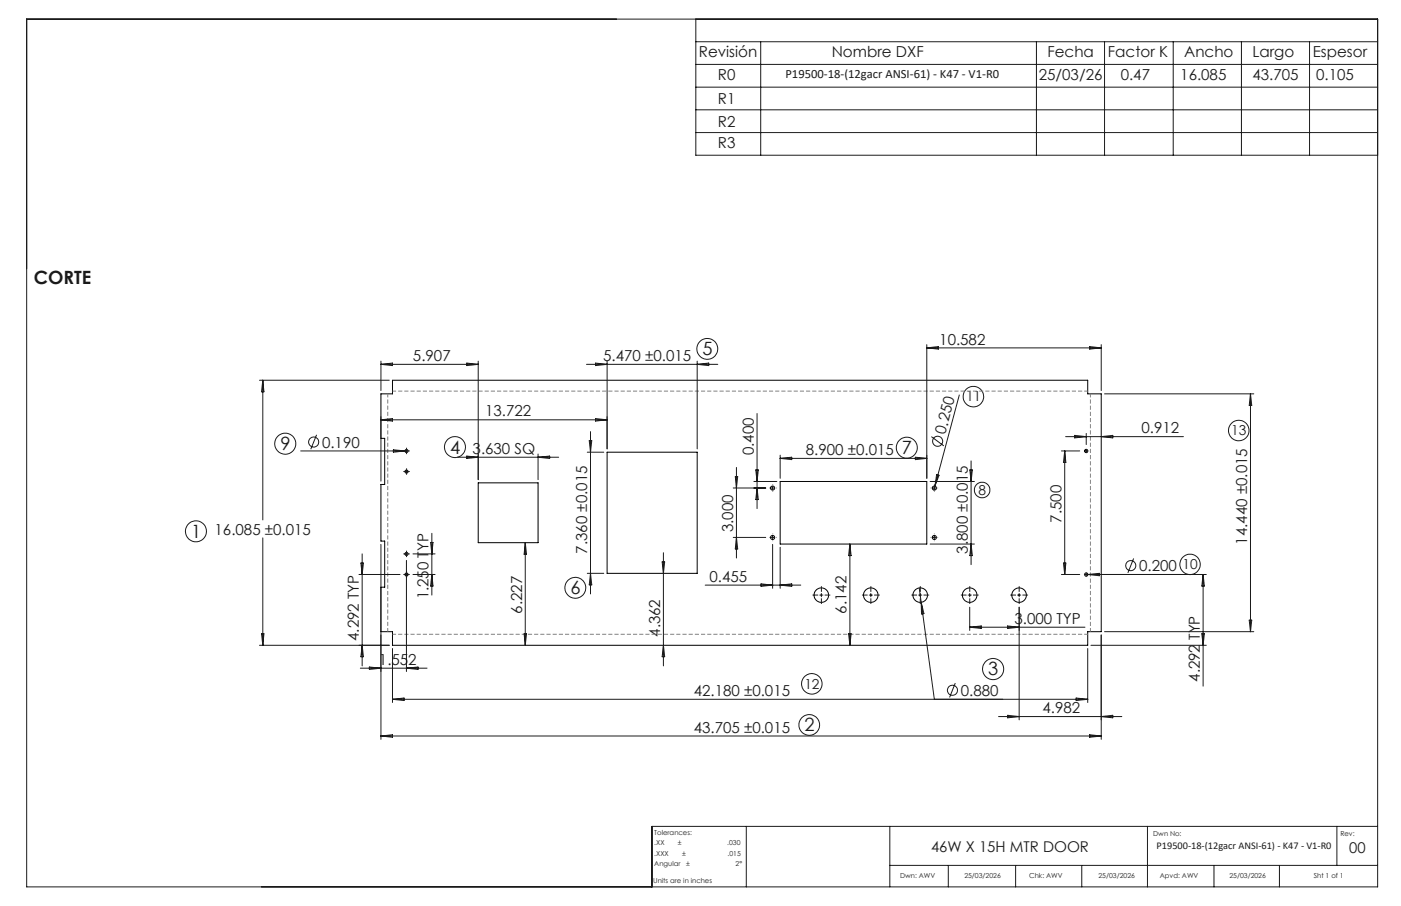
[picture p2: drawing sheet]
<svg xmlns="http://www.w3.org/2000/svg" width="432mm" height="279mm" viewBox="0 0 432 279" stroke-linecap="round" stroke-linejoin="round" font-family="sans-serif">
<g fill="none" stroke="#191924" stroke-width=".31">
<path d="M8.2 5.9h416.4v267.6h-416.4zM214.5 12.9h210.1M214.5 5.9v42h210.1M214.5 19.9h210.1M234.5 12.9v35M319.4 12.9v35M340.4 12.9v35M361.6 12.9v35M382.6 12.9v35M403.6 12.9v35M214.5 26.9h210.1M214.5 33.9h210.1"/>
<path d="M214.5 40.9h210.1M80 117.3h40M81 117.3v43M81 117.3l.4 3.5h-.8zM117.4 111.4v9M117.4 112.4l3.6-.4v.7zM117.4 112.4h30M143.9 112l3.5 .4-3.5 .3zM147.4 111.4v36.5M180.8 112.4h40.4M183.6 112l3.5 .4-3.5 .3zM187.1 111.4v27"/>
<path d="M214.9 111.4v27M214.9 112.4l3.5-.4v.7zM285.6 106.3v41.2M285.6 107.3h53.8M285.6 107.3l3.6-.4v.8zM335.8 106.9l3.6 .4-3.6 .4zM339.4 106.3v14.1M92.7 139.1h33.1M97.6 134.1l-1.8 4.4M117.4 128.5v19.9M117.4 129.5l3.6-.4v.8zM117.4 129.5h69.7"/>
<path d="M121.2 138.7l3.6 .4-3.6 .4zM125.3 138.6v1M181 139.5h5.1M181.6 135.9h.8l-.4 3.6zM182 133.1v50.1M183.6 129.1l3.5 .4-3.5 .4zM233.3 127.5v29.3M287.1 134.7l3.8 2.8M295.7 121.8l-7.6 28.1M327.1 139.1h5.7M328.2 139.1v38.1M328.2 139.1l.3 3.5h-.7z"/>
<path d="M328.4 134.7h36.3M331.2 134.3l3.6 .4-3.6 .3zM334.3 139.1h1M334.8 133.7v3.4M334.8 138.6v1M339.4 134.7l3.6-.4v.7zM340.4 121.5h46M385.4 121.5v73.3M385.4 121.5l.4 3.5h-.8zM124.8 145.4h1M125.3 144.9v1M141 141h31.2"/>
<path d="M143.9 140.7l3.5 .3-3.5 .4zM165.8 140v7.9M165.8 141l3.6-.3v.7zM226 150.5h10M226.6 147h.8l-.4 3.5zM227 144.1v28M232.3 148.5h7.1M232.9 144.9h.8l-.4 3.6zM233.3 150.5l.4 3.6h-.8zM237.6 150.5h1M238.1 150v1M240.5 140.4v7.1"/>
<path d="M240.5 141.4l3.5-.4v.7zM240.5 141.4h45.1M282.1 141l3.5 .4-3.5 .3zM286.7 148.5h13.6M287.5 150.5h1M288 150v1M288.1 149.9l-.3 1.2M288.7 146.4l.7 .2-1.3 3.3zM298.9 144.9h.8l-.4 3.6zM299.3 142.1v32M81 165.9v33.1M110.6 177.2h12.7"/>
<path d="M111.2 173.6h.8l-.4 3.6zM111.6 170.8v34.6M117.4 167.9v60.1M124.8 177.2h1M124.8 170.8h1M125.3 170.3v1M125.3 172.8v34.3M127.3 177.2h6.8M127.3 170.8h6.8M132.7 167.3h.8l-.4 3.5zM133.1 164.5v19M133.1 177.2l.4 3.5h-.8z"/>
<path d="M161.9 167.4v31.6M161.9 167.4l.4 3.5h-.8zM181 176.8h5.1M182 176.8l.4 3.6h-.8zM204.1 173.3h.8l-.4 3.5zM204.5 170.5v34.9M226 165.7h10M227 165.7l.4 3.6h-.8zM237.6 165.7h1M238.1 165.2v1.1M238.1 167.9v13.5M240.5 168.8v12.6"/>
<path d="M261.9 167.8l.4 3.5h-.8zM261.9 167.8v31.2M286.7 167.8h13.6M287.5 165.7h1M288 165.2v1.1M299.3 167.8l.4 3.5h-.8zM327.1 177.2h5.7M327.8 173.6h.7l-.3 3.6zM334.3 177.2h37.5M334.8 176.7v1M335.3 177.2l3.5-.4v.8zM349.4 172.2l-1.8 4.5"/>
<path d="M370.8 177.2l.4 3.5h-.8zM370.8 177.2v34.4M80 199h40M80.6 195.4h.8l-.4 3.6zM111.6 199l.4 3.5h-.8zM121 200v16.6M161.5 195.4h.8l-.4 3.6zM204.5 199l.4 3.5h-.8zM217.3 180.4h29.5M234.6 180.1l3.5 .3-3.5 .4zM240.5 180.4l3.5-.3v.7zM252.7 183.5h.9"/>
<path d="M253.2 183v1M261.5 195.4h.8l-.4 3.6zM267.9 183.5h1M268.4 183v1M283.1 183.5h1M283.3 181.3l4.7 34.4M283.6 183v1M283.9 185.7l.9 3.5-.8 .1zM298.4 183.5h1M298.9 183v1M298.9 187.3v7.1M298.9 193.4h35.5"/>
<path d="M298.9 193.4l3.5-.4v.8zM310.6 193l3.5 .4-3.5 .4zM313.6 183.5h1M314.1 183v1M314.1 187.3v34.7M335.2 200v16.6M336.2 199h35.6M339.4 195.8v32.2M340.4 194.8h46M370.4 195.4h.8l-.4 3.6zM385 191.2h.8l-.4 3.6zM111.1 206.1h20.5"/>
<path d="M113.8 205.7l3.6 .4-3.6 .3zM121 215.7h214.2M121 215.7l3.5-.4v.7zM125.3 206.1l3.5-.4v.7zM294.4 210.6l-1.7 4.5M331.7 215.3l3.5 .4-3.5 .3zM117.4 227h222M117.4 227l3.6-.4v.8zM307.8 221h38M310.6 220.6l3.5 .4-3.5 .4zM335.8 226.6l3.6 .4-3.6 .4zM339.4 221l3.6-.4v.8z"/>
<path d="M230 254.8v18.7M274.2 254.8v18.7M353.7 254.8v18.7M412 254.8v12.1M424.6 254.8h-223.7v18.7M274.2 266.9h150.4M292.3 266.9v6.6M313 266.9v6.6M333.4 266.9v6.6M374.2 266.9v6.6M394.3 266.9v6.6"/>
<circle cx="218" cy="107.6" r="3.2"/>
<circle cx="87.9" cy="136.8" r="3.2"/>
<circle cx="96.7" cy="136.3" r="1.56"/>
<circle cx="140.2" cy="137.9" r="3.2"/>
<circle cx="279.5" cy="138.1" r="3.2"/>
<circle cx="289" cy="136.1" r="1.55"/>
<circle cx="300" cy="122.3" r="3.1"/>
<circle cx="381.8" cy="132.8" r="3.2"/>
<circle cx="302.7" cy="151.1" r="2.39"/>
<circle cx="60.4" cy="163.8" r="3.2"/>
<circle cx="348.5" cy="174.4" r="1.55"/>
<circle cx="366.8" cy="174" r="3.1"/>
<circle cx="177.3" cy="181.3" r="3.2"/>
<circle cx="250.2" cy="210.9" r="3.2"/>
<circle cx="293.5" cy="212.9" r="1.56"/>
<circle cx="306.1" cy="206.3" r="3.3"/>
<circle cx="249.4" cy="223.6" r="3.2"/>
</g>
<g fill="none" stroke="#000" stroke-width=".31">
<path d="M121 117.3h214.2v4.2h4.2v73.3h-4.2v4.2h-214.2v-4.2h-3.6v-13.7h1.2v-14.2h-1.2v-17.5h1.2v-14.2h-1.2v-13.7h3.6zM187.1 139.5h27.8v37.3h-27.8zM147.4 148.9h18.4v18.5h-18.4zM240.5 148.5h45.1v19.3h-45.1z"/>
<circle cx="125.3" cy="139.1" r=".48"/>
<circle cx="334.8" cy="139.1" r=".52"/>
<circle cx="125.3" cy="145.4" r=".48"/>
<circle cx="238.1" cy="150.5" r=".63"/>
<circle cx="288" cy="150.5" r=".63"/>
<circle cx="125.3" cy="177.2" r=".48"/>
<circle cx="125.3" cy="170.8" r=".48"/>
<circle cx="238.1" cy="165.8" r=".63"/>
<circle cx="288" cy="165.8" r=".63"/>
<circle cx="334.8" cy="177.2" r=".52"/>
<circle cx="253.1" cy="183.5" r="2.24"/>
<circle cx="268.4" cy="183.5" r="2.24"/>
<circle cx="283.6" cy="183.5" r="2.24"/>
<circle cx="298.9" cy="183.5" r="2.24"/>
<circle cx="314.1" cy="183.5" r="2.24"/>
</g>
<g fill="none" stroke="#191924" stroke-width=".31" stroke-dasharray="15.2 1.3 1.3 1.3" stroke-linecap="butt">
<path d="M124.8 139.1h-.5M125.3 139.6v.4M125.3 138.6v-.5M125.8 139.1h.5M124.8 145.4h-.5M125.3 145.9v.5M125.3 144.9v-.5M125.8 145.4h.5M237.2 150.5h-.2M238.2 151.5v.1M238.2 149.5v-.1M239.2 150.5h.1"/>
<path d="M287 150.5h-.1M288 151.5v.1M288 149.5v-.1M289 150.5h.1M124.8 177.2h-.5M124.8 170.8h-.5M125.3 177.7v.4M125.3 176.7v-.5M125.3 171.3v.5M125.3 170.3v-.5M125.8 177.2h.5M125.8 170.8h.5"/>
<path d="M237.2 165.7h-.2M238.2 166.7v.2M238.2 164.7v-.1M239.2 165.7h.1M287 165.7h-.1M288 166.7v.2M288 164.7v-.1M289 165.7h.1M252.2 183.5h-1.8M253.2 184.5v1.7M253.2 182.5v-1.7M254.2 183.5h1.7"/>
<path d="M267.4 183.5h-1.7M268.4 184.5v1.7M268.4 182.5v-1.7M269.4 183.5h1.7M282.6 183.5h-1.7M283.6 184.5v1.7M283.6 182.5v-1.7M284.6 183.5h1.8M297.9 183.5h-1.8M298.9 184.5v1.7M298.9 182.5v-1.7M299.9 183.5h1.7"/>
<path d="M313.1 183.5h-1.7M314.1 184.5v1.7M314.1 182.5v-1.7M315.1 183.5h1.8"/>
</g>
<path d="M119.5 121.4v73.4M335.3 120.6h-214.3M121 195.6h214.3M336.1 194.8v-73.4" fill="none" stroke="#808080" stroke-width=".31" stroke-dasharray="1.3 .6" stroke-dashoffset=".2" stroke-linecap="butt"/>
<g font-size="5.6" fill="#191924">
<text x="10.4" y="87.5">CORTE</text>
<text x="216.5" y="109.6">5</text>
<text x="86.4" y="138.8">9</text>
<text x="138.7" y="139.9">4</text>
<text x="278" y="140">7</text>
<text x="58.9" y="165.8">1</text>
<text x="175.8" y="183.2">6</text>
<text x="304.6" y="208.3">3</text>
<text x="247.9" y="225.5">2</text>
</g>
<g font-size="4.7" fill="#191924">
<text x="215.4" y="17.6">Revisión</text>
<text x="256.3" y="17.6">Nombre DXF</text>
<text x="322.8" y="17.5">Fecha</text>
<text x="341.5" y="17.5">Factor K</text>
<text x="365" y="17.5">Ancho</text>
<text x="386" y="17.5">Largo</text>
<text x="404.6" y="17.5">Espesor</text>
<text x="221.3" y="24.6">R0</text>
<text x="320.2" y="24.7">25/03/26</text>
<text x="345.4" y="24.7">0.47</text>
<text x="363.8" y="24.7">16.085</text>
<text x="386" y="24.7">43.705</text>
<text x="405.7" y="24.7">0.105</text>
<text x="221.3" y="32.1">R1</text>
<text x="221.3" y="39.1">R2</text>
<text x="221.3" y="45.8">R3</text>
<text x="289.5" y="106.2">10.582</text>
<text x="127.3" y="111.3">5.907</text>
<text x="185.9" y="111.3">5.470 ±0.015</text>
<text x="149.5" y="128.4">13.722</text>
<text x="291.3" y="134" transform="rotate(-75 291.3 134)">0.250</text>
<text x="351.8" y="133.6">0.912</text>
<text x="99.3" y="138">0.190</text>
<text x="145.7" y="140">3.630 SQ</text>
<text x="232.3" y="140.5" transform="rotate(-90 232.3 140.5)">0.400</text>
<text x="248.4" y="140.3">8.900 ±0.015</text>
<text x="327.1" y="161.2" transform="rotate(-90 327.1 161.2)">7.500</text>
<text x="66.1" y="164.9">16.085 ±0.015</text>
<text x="226" y="164.1" transform="rotate(-90 226 164.1)">3.000</text>
<text x="384.4" y="167.9" transform="rotate(-90 384.4 167.9)">14.440 ±0.015</text>
<text x="181" y="170.7" transform="rotate(-90 181 170.7)">7.360 ±0.015</text>
<text x="298.3" y="170.7" transform="rotate(-90 298.3 170.7)">3.800 ±0.015</text>
<text x="218.7" y="179.4">0.455</text>
<text x="351.1" y="176.1">0.200 10</text>
<text x="132.1" y="184.9" transform="rotate(-90 132.1 184.9)">1.250 TYP</text>
<text x="160.9" y="189.3" transform="rotate(-90 160.9 189.3)">6.227</text>
<text x="260.9" y="189.3" transform="rotate(-90 260.9 189.3)">6.142</text>
<text x="110.6" y="197.7" transform="rotate(-90 110.6 197.7)">4.292 TYP</text>
<text x="203.5" y="196.4" transform="rotate(-90 203.5 196.4)">4.362</text>
<text x="312.7" y="192.4">3.000 TYP</text>
<text x="116.8" y="205">1.552</text>
<text x="213.8" y="214.6">42.180 ±0.015</text>
<text x="296.1" y="214.6">0.880</text>
<text x="369.8" y="210.3" transform="rotate(-90 369.8 210.3)">4.292 TYP</text>
<text x="321.3" y="220">4.982</text>
<text x="213.8" y="226">43.705 ±0.015</text>
</g>
<g font-size="4.6" fill="#191924">
<text x="286.9" y="262.7">46W X 15H MTR DOOR</text>
<text x="415.9" y="263">00</text>
</g>
<g font-size="4.2" fill="#191924">
<text x="297.7" y="123.8">11</text>
<text x="379.5" y="134.2">13</text>
<text x="301.6" y="152.6">8</text>
<text x="247.9" y="212.3">12</text>
</g>
<text font-size="3.9" fill="#191924" x="242.1" y="24">P19500-18-(12gacr ANSI-61) - K47 - V1-R0</text>
<text font-size="3.2" fill="#191924" x="356.5" y="261.8">P19500-18-(12gacr ANSI-61) - K47 - V1-R0</text>
<g font-size="2.1" fill="#191924">
<text x="201.7" y="257.6">Tolerances:</text>
<text x="355.4" y="257.8">Dwn No:</text>
<text x="413.1" y="257.8">Rev:</text>
<text x="201.7" y="260.7">.XX</text>
<text x="201.7" y="263.9">.XXX</text>
<text x="208.9" y="260.7">±</text>
<text x="210.2" y="263.9">±</text>
<text x="224.1" y="260.7">.030</text>
<text x="224.3" y="263.9">.015</text>
<text x="201.7" y="267">Angular</text>
<text x="211.5" y="267">±</text>
<text x="226.7" y="267">2°</text>
<text x="201.3" y="272.3">Units are in inches</text>
<text x="277.4" y="270.7">Dwn: AWV</text>
<text x="297.2" y="270.7">25/03/2026</text>
<text x="317.2" y="270.7">Chk: AWV</text>
<text x="338.6" y="270.7">25/03/2026</text>
<text x="357.5" y="270.7">Apvd: AWV</text>
<text x="378.9" y="270.7">25/03/2026</text>
<text x="404.9" y="270.7">Sht 1 of 1</text>
</g>
</svg>
